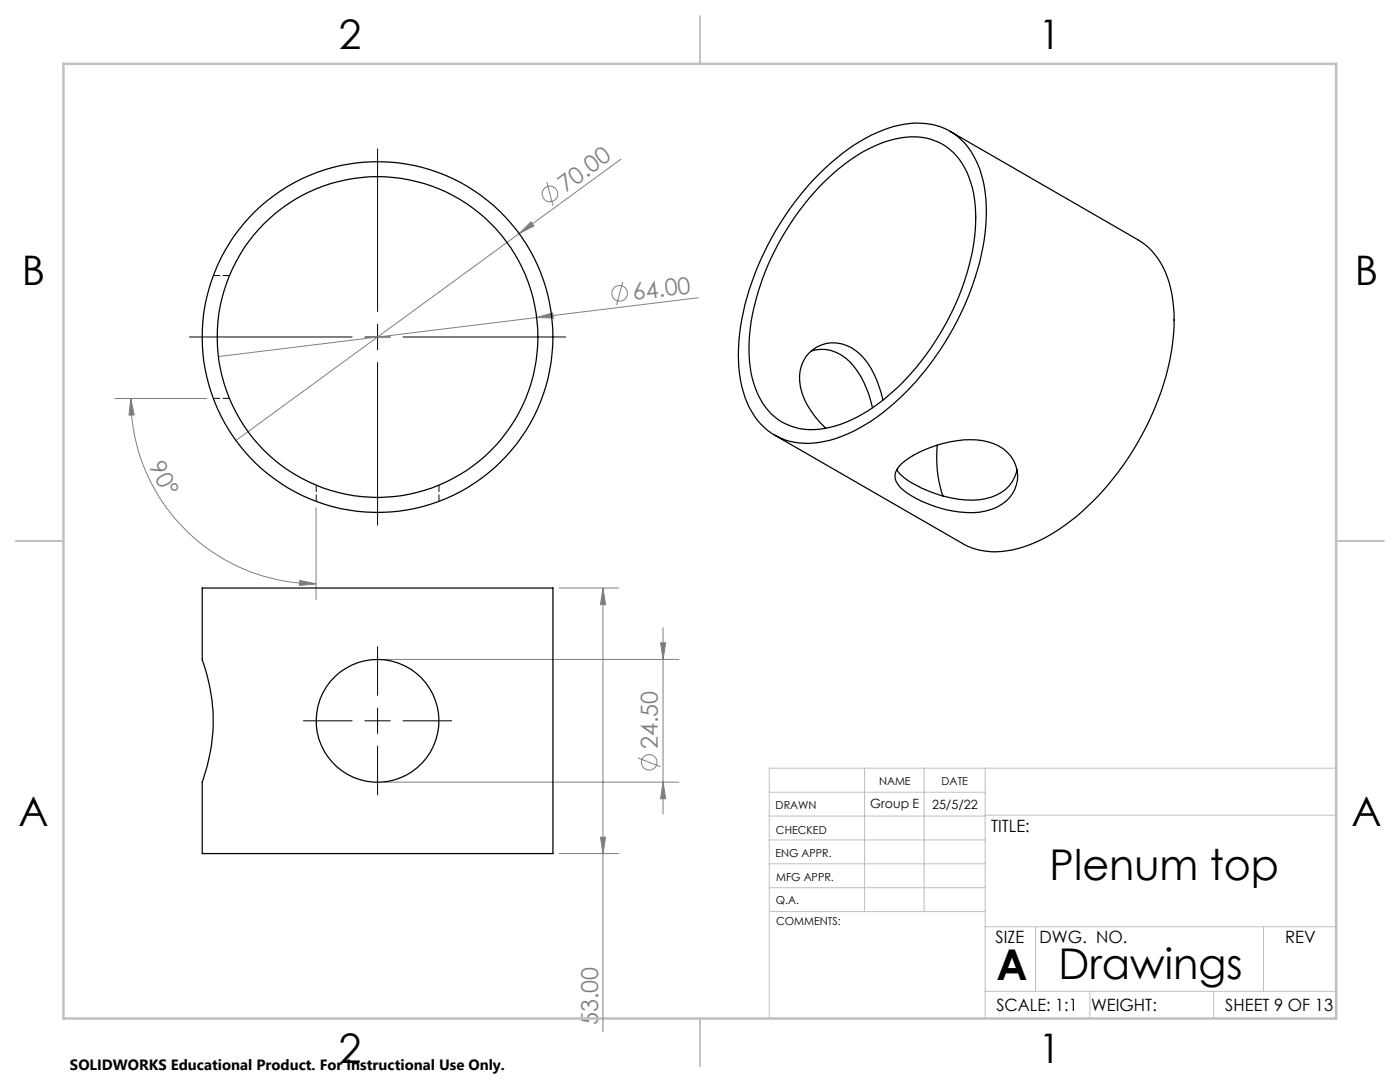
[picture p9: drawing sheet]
<svg xmlns="http://www.w3.org/2000/svg" width="279mm" height="216mm" viewBox="0 0 279 216" stroke-linecap="round" stroke-linejoin="round" font-family="sans-serif">
<g fill="none" stroke="#808080" stroke-width=".2">
<path d="M109.1 36.4l1.2 4.6M123.9 31.8l-20.3 14.8M103.6 46.6l2.4-2.3 .6 .8zM103.6 46.6l-56.5 41.3M124.3 56.2l-1.3 4.7M139.4 59.4l-95.8 11.8M22.9 79.5h18.4M26.1 79.5l.7 3.3h-1zM26.1 79.5a37 37 0 0 0 37 37M107.1 63.4l3.2-1 .2 1.1zM59.8 115.8l3.3 .7-3.3 .3zM63.1 101.3v18.4"/>
<path d="M111.6 117.3h11.9M120.3 117.3v88.6M120.3 117.3l.6 3.4h-1.1zM76.6 131.6h58.9M131.8 128.3h1.1l-.6 3.3zM132.3 125.2v37.2M76.6 156.1h58.9M127.4 151.2l4.4 1.8M132.3 156.1l.6 3.3h-1.1zM111.6 170.3h11.9M119.8 167h1.1l-.6 3.3z"/>
<circle cx="109.7" cy="38.7" r="1.57"/>
<circle cx="123.7" cy="58.5" r="1.55"/>
<circle cx="129.6" cy="152.1" r="1.55"/>
</g>
<path d="M75.4 29.7v32.5M37.8 67.2h32.5M72.8 67.2h5.1M75.4 64.7v5.1M75.4 72.3v32.5M80.4 67.2h32.5M75.4 129v9.7M60.5 143.8h9.8M72.8 143.8h5.1M75.4 141.3v5.1M75.4 148.9v9.7M80.4 143.8h9.7" fill="none" stroke="#000" stroke-width=".2"/>
<g fill="none" stroke="#c0c0c0" stroke-width=".2">
<path d="M153.5 158.1h43.1M172.5 153.3v28.6M184.4 153.3v28.6M196.6 153.3v49.9M266.7 153.3h-113.2v49.9M153.5 167.6h43.1M153.5 162.8h43.1M153.5 172.4h43.1M153.5 177.1h43.1M196.6 162.7h70.1M153.6 181.9h43M196.6 197.8h70.1"/>
<path d="M196.6 184.9h70.1M206.7 184.9v12.9M217.5 197.8v5.4M242.2 197.8v5.4M252.2 184.9v12.9"/>
</g>
<path d="M139.7 3.2v9.5M3.1 107.9h9.6M266.7 107.9h9.5M139.7 203.2v9.6" fill="none" stroke="#c0c0c0" stroke-width=".25"/>
<path d="M12.7 12.7h254v190.5h-254z" fill="none" stroke="#c0c0c0" stroke-width=".5"/>
<g fill="#808080">
<path d="M107.1 63.4l3.2-1 .2 1.1z"/>
<path d="M103.6 46.6l2.4-2.3 .6 .8z"/>
<path d="M131.8 128.3h1.1l-.6 3.3zM132.3 156.1l.6 3.3h-1.1zM120.3 117.3l.6 3.4h-1.1zM119.8 167h1.1l-.6 3.3z"/>
<path d="M26.1 79.5l.7 3.3h-1zM59.8 115.8l3.3 .7-3.3 .3z"/>
</g>
<g fill="none" stroke="#000" stroke-width=".25">
<path d="M163.6 34.6a33.8 33.8 0 0 1 15.9-9.6 12.9 12.9 0 0 1 13.5 4.2 21.6 21.6 0 0 1 3.8 14.4 53.6 53.6 0 0 1-10.1 27.5 46.8 46.8 0 0 1-16.3 14.9 18.2 18.2 0 0 1-13.9 1.7 13.4 13.4 0 0 1-8.2-9.5 34.8 34.8 0 0 1 .8-18.9 58.1 58.1 0 0 1 14.5-24.7zM164.5 36.3a31 31 0 0 1 14.2-8.6 11.8 11.8 0 0 1 13.8 5.8 23.5 23.5 0 0 1 2 13.9 51.8 51.8 0 0 1-19.1 33 23.2 23.2 0 0 1-14 5.3 11.4 11.4 0 0 1-10.6-8.1 28.2 28.2 0 0 1-.3-16.2 53.4 53.4 0 0 1 14-25.1zM189.6 26.2l37.5 21.6a14.5 14.5 0 0 1 6.5 9.8 38.1 38.1 0 0 1-1.9 20.7 56.4 56.4 0 0 1-19.2 26.5 24.4 24.4 0 0 1-14.6 5.3l-1-.1a11.4 11.4 0 0 1-4.8-1.6l-37.5-21.6M161.9 70a7.7 7.7 0 0 1 8.5 3.1 20.1 20.1 0 0 1 3.7 8.3M176.2 79.8a17.6 17.6 0 0 0-5.3-9.7 6.9 6.9 0 0 0-8.2-.6 6.9 6.9 0 0 0-3 7.7 16.8 16.8 0 0 0 5.1 8.2M179 93.7a9 9 0 0 0 4 3.2 23.3 23.3 0 0 0 12.4 2.8 8.1 8.1 0 0 0 7.4-5.3l.2-.7M179.8 92.6a22.5 22.5 0 0 1 16.2-4.7 7.6 7.6 0 0 1 7.1 6.9 7.3 7.3 0 0 1-6.3 7.2 20.1 20.1 0 0 1-11.7-1.5l-2.1-.9a8.9 8.9 0 0 1-4.2-3.6 2.95 2.95 0 0 1 1-3.4zM187 88.8a24.5 24.5 0 0 0 1.2 10.2M40.4 117.3h69.9v53h-69.9v-14.2a35.3 35.3 0 0 0 0-24.5z"/>
<circle cx="75.3" cy="67.3" r="35"/>
<circle cx="75.3" cy="67.2" r="32"/>
<circle cx="75.3" cy="143.8" r="12.2"/>
</g>
<path d="M45.8 55h-3.2M42.6 79.5h3.2M63.1 96.8v3.2M87.6 100v-3.2" fill="none" stroke="#000" stroke-width=".2" stroke-dasharray="1.3 .6"/>
<g font-size="8.5">
<text x="209.5" y="175.5">Plenum top</text>
<text x="198.9" y="195.5">A</text>
<text x="211.2" y="195.4">Drawings</text>
</g>
<g font-size="8.1">
<text x="67.6" y="9.7">2</text>
<text x="207.3" y="9.7">1</text>
<text x="4.4" y="57">B</text>
<text x="270.4" y="57">B</text>
<text x="3.7" y="164.9">A</text>
<text x="269.7" y="164.9">A</text>
<text x="67.6" y="212.2">2</text>
<text x="207.3" y="212.2">1</text>
</g>
<g font-size="4.7" fill="#808080">
<text x="112.9" y="38.5" transform="rotate(-36 112.9 38.5)">70.00</text>
<text x="126.4" y="59.9" transform="rotate(-7 126.4 59.9)">64.00</text>
<text x="29.6" y="93.1" transform="rotate(62 29.6 93.1)">90°</text>
<text x="131.3" y="149.5" transform="rotate(-90 131.3 149.5)">24.50</text>
<text x="119.3" y="204.6" transform="rotate(-90 119.3 204.6)">53.00</text>
</g>
<g font-size="3.4">
<text x="197.8" y="166">TITLE:</text>
<text x="198.7" y="188.1">SIZE</text>
<text x="207.5" y="188.1">DWG. NO.</text>
<text x="256.5" y="188.2">REV</text>
<text x="198.8" y="201.7">SCALE: 1:1</text>
<text x="217.7" y="201.8">WEIGHT:</text>
<text x="244.5" y="201.7">SHEET 9 OF 13</text>
</g>
<text font-size="3" x="14" y="213.5">SOLIDWORKS Educational Product. For Instructional Use Only.</text>
<g font-size="2.5">
<text x="173.7" y="161.3">Group E</text>
<text x="186" y="161.4">25/5/22</text>
</g>
<g font-size="2.2">
<text x="154.8" y="161.4">DRAWN</text>
<text x="175.4" y="156.6">NAME</text>
<text x="187.9" y="156.7">DATE</text>
<text x="154.9" y="166.3">CHECKED</text>
<text x="154.8" y="171">ENG APPR.</text>
<text x="154.9" y="175.7">MFG APPR.</text>
<text x="154.9" y="180.4">Q.A.</text>
<text x="154.9" y="184.6">COMMENTS:</text>
</g>
</svg>
